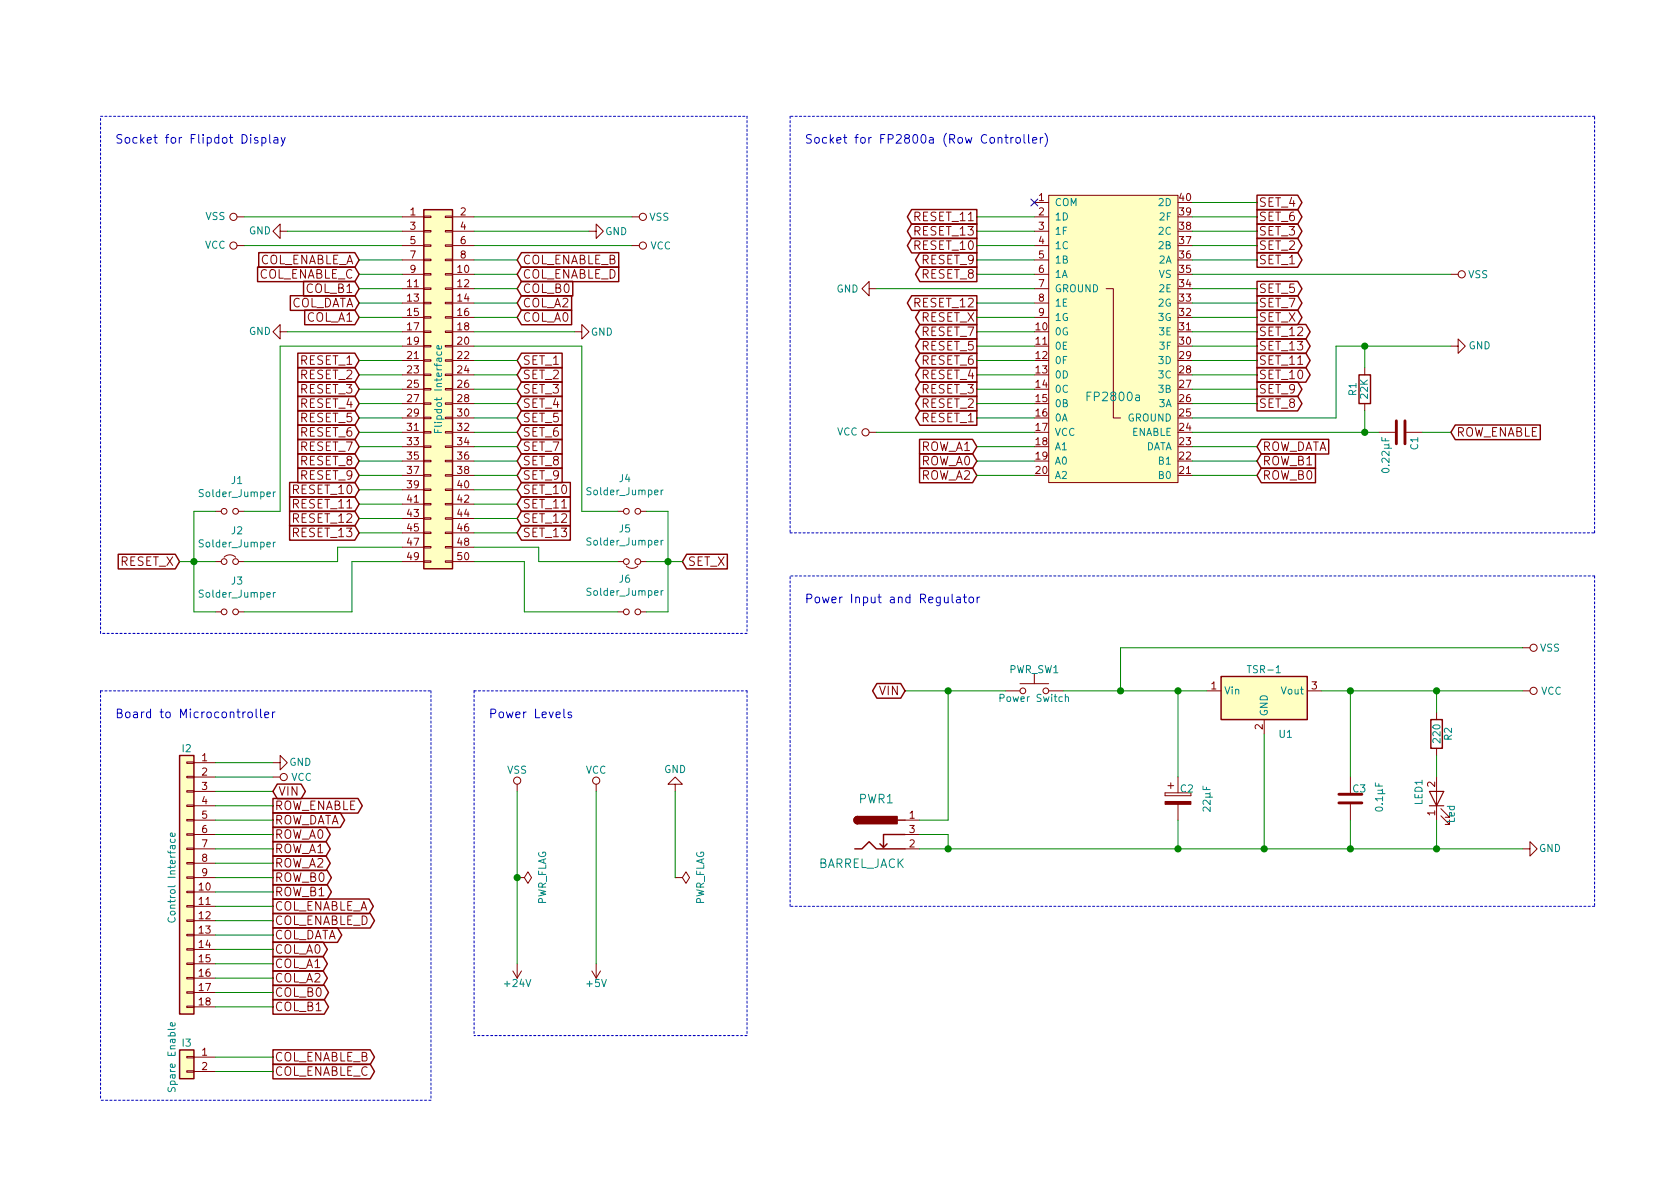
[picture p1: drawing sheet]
EESchema Schematic File Version 4
LIBS:Lawo 28x13 Interface-cache
EELAYER 26 0
EELAYER END
$Descr A4 11693 8268
encoding utf-8
Sheet 1 1
Title "Lawo 50pin Flip Dot Interface (FP2800a)"
Date "2019-06-23"
Rev "1.1.2"
Comp "Flip-The-Dot"
Comment1 "Robert Römer"
Comment2 "Interface to control Lawo flip dot matrixes with 50pin connectors and up to 28x14 dots each."
Comment3 ""
Comment4 ""
$EndDescr
$Comp
L Connector:Barrel_Jack PWR1
U 1 1
P 6100 5800
F 0 "PWR1" H 6100 6050 60  0000 C CNN
F 1 "BARREL_JACK" H 6000 5600 60  0000 C CNN
F 2 "Connect:BARREL_JACK" H 6100 5800 60  0001 C CNN
F 3 "" H 6100 5800 60  0000 C CNN
	1    6100 5800
	1    0    0    -1  
$EndComp
$Comp
L FP2800a:FP2800A IC1
U 1 1
P 7750 1650
F 0 "IC1" H 7750 2700 70  0001 C CNN
F 1 "FP2800a" H 7750 550 60  0000 C CNN
F 2 "w_pth_circuits:dil_40-600_socket" H 7750 1650 60  0001 C CNN
F 3 "http://pdf.datasheetcatalog.com/datasheets/320/500899_DS.pdf" H 7750 1650 60  0001 C CNN
	1    7750 1650
	1    0    0    -1  
$EndComp
NoConn ~ 7200 1400
$Comp
L power:GND #PWR01
U 1 1
P 1900 5300
F 0 "#PWR01" H 1900 5050 50  0001 C CNN
F 1 "GND" V 1900 5030 50  0000 L CNN
F 2 "" H 1900 5300 60  0000 C CNN
F 3 "" H 1900 5300 60  0000 C CNN
	1    1900 5300
	0    -1   -1   0   
$EndComp
$Comp
L power:GND #PWR02
U 1 1
P 6100 2000
F 0 "#PWR02" H 6100 1750 50  0001 C CNN
F 1 "GND" V 6100 1800 50  0000 C CNN
F 2 "" H 6100 2000 60  0000 C CNN
F 3 "" H 6100 2000 60  0000 C CNN
	1    6100 2000
	0    1    1    0   
$EndComp
Text Notes 800  5000 0    60   ~ 0
Board to Microcontroller
Text Notes 800  1000 0    60   ~ 0
Socket for Flipdot Display
Text Notes 5600 1000 0    60   ~ 0
Socket for FP2800a (Row Controller)
Text Notes 5600 4200 0    60   ~ 0
Power Input and Regulator
$Comp
L Connector:Conn_01x18 I2
U 1 1
P 1300 6100
F 0 "I2" H 1300 7000 50  0000 C CNN
F 1 "Control Interface" V 1400 6100 50  0000 C CNN
F 2 "Socket_Strips:Socket_Strip_Straight_1x18_Pitch2.54mm" V 1500 6100 60  0001 C CNN
F 3 "" H 1300 6100 60  0000 C CNN
	1    1300 6100
	-1   0    0    -1  
$EndComp
$Comp
L power:+5V #PWR03
U 1 1
P 4150 6700
F 0 "#PWR03" H 4150 6550 50  0001 C CNN
F 1 "+5V" H 4150 6840 50  0000 C CNN
F 2 "" H 4150 6700 60  0000 C CNN
F 3 "" H 4150 6700 60  0000 C CNN
	1    4150 6700
	-1   0    0    1   
$EndComp
$Comp
L power:GND #PWR04
U 1 1
P 2000 1600
F 0 "#PWR04" H 2000 1350 50  0001 C CNN
F 1 "GND" V 2000 1410 50  0000 C CNN
F 2 "" H 2000 1600 60  0000 C CNN
F 3 "" H 2000 1600 60  0000 C CNN
	1    2000 1600
	0    1    -1   0   
$EndComp
$Comp
L device:CP C2
U 1 1
P 8200 5550
F 0 "C2" H 8210 5620 50  0000 L CNN
F 1 "22μF" V 8400 5450 50  0000 L CNN
F 2 "Capacitors_THT:CP_Radial_D5.0mm_P2.50mm" H 8200 5550 60  0001 C CNN
F 3 "" H 8200 5550 60  0000 C CNN
	1    8200 5550
	1    0    0    -1  
$EndComp
$Comp
L Switch:SW_Push PWR_SW1
U 1 1
P 7200 4800
F 0 "PWR_SW1" H 7200 4950 50  0000 C CNN
F 1 "Power Switch" H 7200 4750 50  0000 C CNN
F 2 "Switch_GPTS_-_CW_Industires:SW_PUSH" H 7200 4800 50  0001 C CNN
F 3 "" H 7200 4800 50  0000 C CNN
	1    7200 4800
	1    0    0    -1  
$EndComp
Text GLabel 2500 2500 0    60   Input ~ 0
RESET_1
Text GLabel 2500 2600 0    60   Input ~ 0
RESET_2
Text GLabel 2500 2700 0    60   Input ~ 0
RESET_3
Text GLabel 2500 2800 0    60   Input ~ 0
RESET_4
Text GLabel 2500 2900 0    60   Input ~ 0
RESET_5
Text GLabel 2500 3000 0    60   Input ~ 0
RESET_6
Text GLabel 2500 3100 0    60   Input ~ 0
RESET_7
Text GLabel 2500 3200 0    60   Input ~ 0
RESET_8
Text GLabel 2500 3300 0    60   Input ~ 0
RESET_9
Text GLabel 2500 3400 0    60   Input ~ 0
RESET_10
Text GLabel 2500 3500 0    60   Input ~ 0
RESET_11
Text GLabel 2500 3600 0    60   Input ~ 0
RESET_12
Text GLabel 2500 3700 0    60   Input ~ 0
RESET_13
Text GLabel 3600 2500 2    60   Input ~ 0
SET_1
Text GLabel 3600 2600 2    60   Input ~ 0
SET_2
Text GLabel 3600 2700 2    60   Input ~ 0
SET_3
Text GLabel 3600 2800 2    60   Input ~ 0
SET_4
Text GLabel 3600 2900 2    60   Input ~ 0
SET_5
Text GLabel 3600 3000 2    60   Input ~ 0
SET_6
Text GLabel 3600 3100 2    60   Input ~ 0
SET_7
Text GLabel 3600 3200 2    60   Input ~ 0
SET_8
Text GLabel 3600 3300 2    60   Input ~ 0
SET_9
Text GLabel 3600 3400 2    60   Input ~ 0
SET_10
Text GLabel 3600 3500 2    60   Input ~ 0
SET_11
Text GLabel 3600 3600 2    60   Input ~ 0
SET_12
Text GLabel 3600 3700 2    60   Input ~ 0
SET_13
Text GLabel 6800 2900 0    60   Output ~ 0
RESET_1
Text GLabel 6800 2800 0    60   Output ~ 0
RESET_2
Text GLabel 6800 2700 0    60   Output ~ 0
RESET_3
Text GLabel 6800 2600 0    60   Output ~ 0
RESET_4
Text GLabel 6800 2400 0    60   Output ~ 0
RESET_5
Text GLabel 6800 2500 0    60   Output ~ 0
RESET_6
Text GLabel 6800 2300 0    60   Output ~ 0
RESET_7
Text GLabel 6800 1900 0    60   Output ~ 0
RESET_8
Text GLabel 6800 1800 0    60   Output ~ 0
RESET_9
Text GLabel 6800 1700 0    60   Output ~ 0
RESET_10
Text GLabel 6800 1500 0    60   Output ~ 0
RESET_11
Text GLabel 6800 2100 0    60   Output ~ 0
RESET_12
Text GLabel 6800 1600 0    60   Output ~ 0
RESET_13
Text GLabel 8750 2800 2    60   Output ~ 0
SET_8
Text GLabel 8750 2700 2    60   Output ~ 0
SET_9
Text GLabel 8750 2600 2    60   Output ~ 0
SET_10
Text GLabel 8750 2500 2    60   Output ~ 0
SET_11
Text GLabel 8750 2300 2    60   Output ~ 0
SET_12
Text GLabel 8750 2400 2    60   Output ~ 0
SET_13
Text GLabel 8750 2100 2    60   Output ~ 0
SET_7
Text GLabel 8750 1800 2    60   Output ~ 0
SET_1
Text GLabel 8750 1700 2    60   Output ~ 0
SET_2
Text GLabel 8750 1600 2    60   Output ~ 0
SET_3
Text GLabel 8750 1400 2    60   Output ~ 0
SET_4
Text GLabel 8750 2000 2    60   Output ~ 0
SET_5
Text GLabel 8750 1500 2    60   Output ~ 0
SET_6
Text GLabel 3600 2200 2    60   Input ~ 0
COL_A0
Text GLabel 3600 2100 2    60   Input ~ 0
COL_A2
Text GLabel 3600 2000 2    60   Input ~ 0
COL_B0
Text GLabel 2500 2200 0    60   Input ~ 0
COL_A1
Text GLabel 2500 2100 0    60   Input ~ 0
COL_DATA
Text GLabel 2500 2000 0    60   Input ~ 0
COL_B1
Text GLabel 2500 1800 0    60   Input ~ 0
COL_ENABLE_A
Text GLabel 1900 5900 2    60   Output ~ 0
ROW_A1
Text GLabel 1900 5800 2    60   Output ~ 0
ROW_A0
Text GLabel 1900 6000 2    60   Output ~ 0
ROW_A2
Text GLabel 1900 6100 2    60   Output ~ 0
ROW_B0
Text GLabel 1900 6200 2    60   Output ~ 0
ROW_B1
Text GLabel 1900 6600 2    60   Output ~ 0
COL_A0
Text GLabel 1900 6700 2    60   Output ~ 0
COL_A1
Text GLabel 1900 6800 2    60   Output ~ 0
COL_A2
Text GLabel 1900 6900 2    60   Output ~ 0
COL_B0
Text GLabel 1900 7000 2    60   Output ~ 0
COL_B1
Text GLabel 1900 5600 2    60   Output ~ 0
ROW_ENABLE
Text GLabel 1900 5700 2    60   Output ~ 0
ROW_DATA
Text GLabel 8750 3100 2    60   Input ~ 0
ROW_DATA
Text GLabel 8750 3200 2    60   Input ~ 0
ROW_B1
Text GLabel 8750 3300 2    60   Input ~ 0
ROW_B0
Text GLabel 6800 3300 0    60   Input ~ 0
ROW_A2
Text GLabel 6800 3200 0    60   Input ~ 0
ROW_A0
Text GLabel 6800 3100 0    60   Input ~ 0
ROW_A1
Text GLabel 10100 3000 2    60   Input ~ 0
ROW_ENABLE
$Comp
L device:C C3
U 1 1
P 9400 5550
F 0 "C3" H 9410 5620 50  0000 L CNN
F 1 "0.1μF" V 9600 5450 50  0000 L CNN
F 2 "Capacitors_THT:C_Disc_D3.4mm_W2.1mm_P2.50mm" H 9400 5550 60  0001 C CNN
F 3 "" H 9400 5550 60  0000 C CNN
	1    9400 5550
	1    0    0    -1  
$EndComp
$Comp
L power:PWR_FLAG #FLG05
U 1 1
P 3600 6100
F 0 "#FLG05" H 3600 6195 50  0001 C CNN
F 1 "PWR_FLAG" H 3600 6280 50  0000 C CNN
F 2 "" H 3600 6100 50  0000 C CNN
F 3 "" H 3600 6100 50  0000 C CNN
	1    3600 6100
	0    1    1    0   
$EndComp
$Comp
L device:R R2
U 1 1
P 10000 5100
F 0 "R2" V 10080 5100 50  0000 C CNN
F 1 "220" V 10000 5100 50  0000 C CNN
F 2 "Resistors_THT:R_Axial_DIN0207_L6.3mm_D2.5mm_P7.62mm_Horizontal" V 9930 5100 50  0001 C CNN
F 3 "" H 10000 5100 50  0000 C CNN
	1    10000 5100
	1    0    0    -1  
$EndComp
$Comp
L device:LED LED1
U 1 1
P 10000 5550
F 0 "LED1" H 9950 5675 50  0000 L CNN
F 1 "Led" H 9825 5450 50  0000 L CNN
F 2 "LEDs:LED_D5.0mm" V 10000 5550 50  0001 C CNN
F 3 "" V 10000 5550 50  0000 C CNN
	1    10000 5550
	0    -1   -1   0   
$EndComp
Text GLabel 3600 1900 2    60   Input ~ 0
COL_ENABLE_D
Text GLabel 1900 6500 2    60   Output ~ 0
COL_DATA
$Comp
L dc-dc:TSR_1-2450 U1
U 1 1
P 8800 4900
F 0 "U1" H 8950 4700 50  0000 C CNN
F 1 "TSR-1" H 8800 5150 50  0000 C CNN
F 2 "Converters_DCDC_ACDC:DCDC-Conv_TRACO_TSR-1" H 8800 5250 60  0001 C CNN
F 3 "" H 8850 4950 60  0000 C CNN
	1    8800 4900
	1    0    0    -1  
$EndComp
Text GLabel 1900 6300 2    60   Output ~ 0
COL_ENABLE_A
Text GLabel 1900 6400 2    60   Output ~ 0
COL_ENABLE_D
$Comp
L device:R R1
U 1 1
P 9500 2700
F 0 "R1" V 9580 2700 50  0000 C CNN
F 1 "22K" V 9500 2700 50  0000 C CNN
F 2 "Resistors_THT:R_Axial_DIN0207_L6.3mm_D2.5mm_P7.62mm_Horizontal" V 9430 2700 50  0001 C CNN
F 3 "" H 9500 2700 50  0000 C CNN
	1    9500 2700
	-1   0    0    1   
$EndComp
$Comp
L device:C C1
U 1 1
P 9750 3000
F 0 "C1" H 9775 3100 50  0000 L CNN
F 1 "0.22μF" H 9775 2900 50  0000 L CNN
F 2 "Capacitors_THT:C_Disc_D3.4mm_W2.1mm_P2.50mm" H 9788 2850 50  0001 C CNN
F 3 "" H 9750 3000 50  0000 C CNN
	1    9750 3000
	0    1    1    0   
$EndComp
$Comp
L power:GND #PWR06
U 1 1
P 4100 1600
F 0 "#PWR06" H 4100 1350 50  0001 C CNN
F 1 "GND" V 4100 1410 50  0000 C CNN
F 2 "" H 4100 1600 60  0000 C CNN
F 3 "" H 4100 1600 60  0000 C CNN
	1    4100 1600
	0    -1   1    0   
$EndComp
$Comp
L power:GND #PWR07
U 1 1
P 4000 2300
F 0 "#PWR07" H 4000 2050 50  0001 C CNN
F 1 "GND" V 4000 2110 50  0000 C CNN
F 2 "" H 4000 2300 60  0000 C CNN
F 3 "" H 4000 2300 60  0000 C CNN
	1    4000 2300
	0    -1   1    0   
$EndComp
$Comp
L power:GND #PWR08
U 1 1
P 2000 2300
F 0 "#PWR08" H 2000 2050 50  0001 C CNN
F 1 "GND" V 2000 2110 50  0000 C CNN
F 2 "" H 2000 2300 60  0000 C CNN
F 3 "" H 2000 2300 60  0000 C CNN
	1    2000 2300
	0    1    -1   0   
$EndComp
$Comp
L power:VSS #PWR09
U 1 1
P 10100 1900
F 0 "#PWR09" H 10100 1750 50  0001 C CNN
F 1 "VSS" V 10100 2090 50  0000 C CNN
F 2 "" H 10100 1900 50  0000 C CNN
F 3 "" H 10100 1900 50  0000 C CNN
	1    10100 1900
	0    1    1    0   
$EndComp
$Comp
L power:VSS #PWR010
U 1 1
P 4400 1500
F 0 "#PWR010" H 4400 1350 50  0001 C CNN
F 1 "VSS" V 4400 1690 50  0000 C CNN
F 2 "" H 4400 1500 50  0000 C CNN
F 3 "" H 4400 1500 50  0000 C CNN
	1    4400 1500
	0    1    1    0   
$EndComp
$Comp
L power:VSS #PWR011
U 1 1
P 1700 1500
F 0 "#PWR011" H 1700 1350 50  0001 C CNN
F 1 "VSS" V 1700 1700 50  0000 C CNN
F 2 "" H 1700 1500 50  0000 C CNN
F 3 "" H 1700 1500 50  0000 C CNN
	1    1700 1500
	0    -1   -1   0   
$EndComp
$Comp
L power:+24V #PWR012
U 1 1
P 3600 6700
F 0 "#PWR012" H 3600 6550 50  0001 C CNN
F 1 "+24V" H 3600 6840 50  0000 C CNN
F 2 "" H 3600 6700 50  0000 C CNN
F 3 "" H 3600 6700 50  0000 C CNN
	1    3600 6700
	-1   0    0    1   
$EndComp
$Comp
L power:VSS #PWR013
U 1 1
P 3600 5500
F 0 "#PWR013" H 3600 5350 50  0001 C CNN
F 1 "VSS" H 3600 5650 50  0000 C CNN
F 2 "" H 3600 5500 50  0000 C CNN
F 3 "" H 3600 5500 50  0000 C CNN
	1    3600 5500
	1    0    0    -1  
$EndComp
$Comp
L power:VCC #PWR014
U 1 1
P 4150 5500
F 0 "#PWR014" H 4150 5350 50  0001 C CNN
F 1 "VCC" H 4150 5650 50  0000 C CNN
F 2 "" H 4150 5500 50  0000 C CNN
F 3 "" H 4150 5500 50  0000 C CNN
	1    4150 5500
	1    0    0    -1  
$EndComp
$Comp
L power:GND #PWR015
U 1 1
P 4700 5500
F 0 "#PWR015" H 4700 5250 50  0001 C CNN
F 1 "GND" H 4700 5350 50  0000 C CNN
F 2 "" H 4700 5500 50  0000 C CNN
F 3 "" H 4700 5500 50  0000 C CNN
	1    4700 5500
	-1   0    0    1   
$EndComp
$Comp
L power:PWR_FLAG #FLG016
U 1 1
P 4700 6100
F 0 "#FLG016" H 4700 6195 50  0001 C CNN
F 1 "PWR_FLAG" H 4700 6280 50  0000 C CNN
F 2 "" H 4700 6100 50  0000 C CNN
F 3 "" H 4700 6100 50  0000 C CNN
	1    4700 6100
	0    1    1    0   
$EndComp
Connection ~ 8800 5900
Wire Wire Line
	3300 1900 3600 1900
Connection ~ 9400 4800
Wire Wire Line
	9400 5400 9400 4800
Wire Wire Line
	6400 5900 6600 5900
Connection ~ 10000 4800
Wire Wire Line
	10000 4800 10000 4950
Wire Wire Line
	9200 4800 9400 4800
Connection ~ 8200 5900
Wire Wire Line
	8200 5900 8200 5700
Connection ~ 8200 4800
Wire Wire Line
	8200 4800 8200 5400
Wire Wire Line
	2800 1800 2500 1800
Wire Wire Line
	8300 3100 8750 3100
Wire Wire Line
	8750 3200 8300 3200
Wire Wire Line
	8300 3300 8750 3300
Wire Wire Line
	6800 3300 7200 3300
Wire Wire Line
	7200 3200 6800 3200
Wire Wire Line
	6800 3100 7200 3100
Wire Wire Line
	3300 2200 3600 2200
Wire Wire Line
	3600 2100 3300 2100
Wire Wire Line
	3300 2000 3600 2000
Wire Wire Line
	2800 2000 2500 2000
Wire Wire Line
	2500 2100 2800 2100
Wire Wire Line
	2800 2200 2500 2200
Wire Notes Line
	700  4800 3000 4800
Wire Wire Line
	3300 1500 4400 1500
Wire Wire Line
	3300 1700 4400 1700
Wire Wire Line
	2800 3700 2500 3700
Wire Wire Line
	2500 3600 2800 3600
Wire Wire Line
	2800 3500 2500 3500
Wire Wire Line
	2500 3400 2800 3400
Wire Wire Line
	2800 3300 2500 3300
Wire Wire Line
	2500 3200 2800 3200
Wire Wire Line
	2800 3100 2500 3100
Wire Wire Line
	2800 3000 2500 3000
Wire Wire Line
	2500 2900 2800 2900
Wire Wire Line
	2800 2800 2500 2800
Wire Wire Line
	2500 2700 2800 2700
Wire Wire Line
	2500 2600 2800 2600
Wire Wire Line
	2500 2500 2800 2500
Wire Wire Line
	3600 3700 3300 3700
Wire Wire Line
	3300 3600 3600 3600
Wire Wire Line
	3600 3500 3300 3500
Wire Wire Line
	3300 3400 3600 3400
Wire Wire Line
	3600 3300 3300 3300
Wire Wire Line
	3300 3200 3600 3200
Wire Wire Line
	3600 3100 3300 3100
Wire Wire Line
	3300 3000 3600 3000
Wire Wire Line
	3600 2900 3300 2900
Wire Wire Line
	3300 2800 3600 2800
Wire Wire Line
	3600 2700 3300 2700
Wire Wire Line
	3300 2600 3600 2600
Wire Wire Line
	3600 2500 3300 2500
Wire Wire Line
	6800 2900 7200 2900
Wire Wire Line
	6800 2800 7200 2800
Wire Wire Line
	6800 2700 7200 2700
Wire Wire Line
	6800 2600 7200 2600
Wire Wire Line
	6800 2500 7200 2500
Wire Wire Line
	6800 2400 7200 2400
Wire Wire Line
	6800 2300 7200 2300
Wire Wire Line
	6800 2100 7200 2100
Wire Wire Line
	6800 1900 7200 1900
Wire Wire Line
	6800 1800 7200 1800
Wire Wire Line
	6800 1700 7200 1700
Wire Wire Line
	6800 1600 7200 1600
Wire Wire Line
	6800 1500 7200 1500
Wire Wire Line
	8300 1400 8750 1400
Wire Wire Line
	8300 2800 8750 2800
Wire Wire Line
	8300 2700 8750 2700
Wire Wire Line
	8300 2600 8750 2600
Wire Wire Line
	8300 2500 8750 2500
Wire Wire Line
	8750 2300 8300 2300
Wire Wire Line
	8300 2400 8750 2400
Wire Wire Line
	8750 1800 8300 1800
Wire Wire Line
	8300 1700 8750 1700
Wire Wire Line
	8300 1600 8750 1600
Wire Wire Line
	8300 2000 8750 2000
Wire Wire Line
	8300 1500 8750 1500
Wire Wire Line
	7800 4500 10600 4500
Wire Wire Line
	9400 5900 9400 5700
Connection ~ 9400 5900
Wire Wire Line
	7800 4500 7800 4800
Wire Wire Line
	1900 7000 1500 7000
Wire Wire Line
	1500 6900 1900 6900
Wire Wire Line
	1900 6800 1500 6800
Wire Wire Line
	1500 6700 1900 6700
Wire Wire Line
	1900 6600 1500 6600
Wire Wire Line
	1500 6500 1900 6500
Wire Wire Line
	1900 6400 1500 6400
Wire Wire Line
	1500 6300 1900 6300
Wire Wire Line
	1900 6200 1500 6200
Wire Wire Line
	1500 6100 1900 6100
Wire Wire Line
	1900 6000 1500 6000
Wire Wire Line
	1500 5900 1900 5900
Wire Wire Line
	1900 5800 1500 5800
Wire Wire Line
	1500 5700 1900 5700
Wire Wire Line
	1900 5600 1500 5600
Wire Wire Line
	1500 5500 1900 5500
Wire Wire Line
	1900 5400 1500 5400
Wire Wire Line
	1500 5300 1900 5300
Wire Wire Line
	8300 2900 9300 2900
Wire Wire Line
	9300 2900 9300 2400
Wire Notes Line
	11100 4000 5500 4000
Wire Notes Line
	5200 800  5200 4400
Wire Notes Line
	700  4400 700  800 
Wire Wire Line
	8300 1900 10100 1900
Wire Wire Line
	6600 5700 6400 5700
Wire Wire Line
	6400 5800 6600 5800
Wire Wire Line
	6600 5800 6600 5900
Connection ~ 6600 5900
Wire Wire Line
	6300 4800 6600 4800
Wire Wire Line
	1700 1700 2800 1700
Wire Wire Line
	2000 2300 2800 2300
Wire Wire Line
	3300 2300 4000 2300
Wire Wire Line
	2000 1600 2800 1600
Wire Wire Line
	2800 1500 1700 1500
Wire Wire Line
	8750 2100 8300 2100
Wire Wire Line
	3600 5500 3600 6100
Connection ~ 3600 6100
Wire Wire Line
	4700 6100 4700 5500
Wire Notes Line
	3300 4800 3300 7200
Text Notes 3400 5000 0    60   ~ 0
Power Levels
$Comp
L power:VCC #PWR017
U 1 1
P 1900 5400
F 0 "#PWR017" H 1900 5250 50  0001 C CNN
F 1 "VCC" V 1900 5600 50  0000 C CNN
F 2 "" H 1900 5400 50  0000 C CNN
F 3 "" H 1900 5400 50  0000 C CNN
	1    1900 5400
	0    1    1    0   
$EndComp
$Comp
L power:VCC #PWR018
U 1 1
P 4400 1700
F 0 "#PWR018" H 4400 1550 50  0001 C CNN
F 1 "VCC" V 4400 1900 50  0000 C CNN
F 2 "" H 4400 1700 50  0000 C CNN
F 3 "" H 4400 1700 50  0000 C CNN
	1    4400 1700
	0    1    1    0   
$EndComp
$Comp
L power:VCC #PWR019
U 1 1
P 1700 1700
F 0 "#PWR019" H 1700 1550 50  0001 C CNN
F 1 "VCC" V 1700 1900 50  0000 C CNN
F 2 "" H 1700 1700 50  0000 C CNN
F 3 "" H 1700 1700 50  0000 C CNN
	1    1700 1700
	0    -1   -1   0   
$EndComp
Wire Wire Line
	8800 5100 8800 5900
$Comp
L power:VCC #PWR020
U 1 1
P 6100 3000
F 0 "#PWR020" H 6100 2850 50  0001 C CNN
F 1 "VCC" V 6100 3200 50  0000 C CNN
F 2 "" H 6100 3000 50  0000 C CNN
F 3 "" H 6100 3000 50  0000 C CNN
	1    6100 3000
	0    -1   -1   0   
$EndComp
Wire Wire Line
	6100 2000 7200 2000
Wire Wire Line
	7200 3000 6100 3000
Wire Wire Line
	6600 4800 6600 5700
Text GLabel 1900 5500 2    60   BiDi ~ 0
VIN
Text GLabel 6300 4800 0    60   BiDi ~ 0
VIN
$Comp
L power:VSS #PWR021
U 1 1
P 10600 4500
F 0 "#PWR021" H 10600 4350 50  0001 C CNN
F 1 "VSS" V 10600 4690 50  0000 C CNN
F 2 "" H 10600 4500 50  0000 C CNN
F 3 "" H 10600 4500 50  0000 C CNN
	1    10600 4500
	0    1    1    0   
$EndComp
$Comp
L power:VCC #PWR022
U 1 1
P 10600 4800
F 0 "#PWR022" H 10600 4650 50  0001 C CNN
F 1 "VCC" V 10600 5000 50  0000 C CNN
F 2 "" H 10600 4800 50  0000 C CNN
F 3 "" H 10600 4800 50  0000 C CNN
	1    10600 4800
	0    1    1    0   
$EndComp
$Comp
L power:GND #PWR023
U 1 1
P 10600 5900
F 0 "#PWR023" H 10600 5650 50  0001 C CNN
F 1 "GND" V 10600 5710 50  0000 C CNN
F 2 "" H 10600 5900 60  0000 C CNN
F 3 "" H 10600 5900 60  0000 C CNN
	1    10600 5900
	0    -1   -1   0   
$EndComp
Wire Notes Line
	11100 6300 5500 6300
Wire Notes Line
	11100 4000 11100 6300
Wire Notes Line
	5500 6300 5500 4000
Wire Notes Line
	5500 800  5500 3700
Wire Notes Line
	11100 3700 11100 800 
Wire Notes Line
	11100 800  5500 800 
Wire Notes Line
	5500 3700 11100 3700
$Comp
L power:GND #PWR024
U 1 1
P 10100 2400
F 0 "#PWR024" H 10100 2150 50  0001 C CNN
F 1 "GND" V 10100 2200 50  0000 C CNN
F 2 "" H 10100 2400 60  0000 C CNN
F 3 "" H 10100 2400 60  0000 C CNN
	1    10100 2400
	0    -1   -1   0   
$EndComp
Wire Wire Line
	8800 5900 9400 5900
Wire Wire Line
	9400 4800 10000 4800
Wire Wire Line
	10000 4800 10600 4800
Wire Wire Line
	8200 5900 8800 5900
Wire Wire Line
	8200 4800 8400 4800
Wire Wire Line
	7800 4800 8200 4800
Wire Wire Line
	6600 5900 8200 5900
Wire Wire Line
	3600 6100 3600 6700
Text GLabel 8750 2200 2    60   Output ~ 0
SET_X
Wire Wire Line
	8300 2200 8750 2200
Text GLabel 6800 2200 0    60   Output ~ 0
RESET_X
Wire Wire Line
	6800 2200 7200 2200
Text GLabel 4750 3900 2    60   Input ~ 0
SET_X
$Comp
L device:Jumper_NO_Small J5
U 1 1
P 4400 3900
F 0 "J5" H 4450 3675 50  0000 C CNN
F 1 "Solder_Jumper" H 4450 3766 50  0000 C CNN
F 2 "Jumper:SolderJumper-2_P1.3mm_Open_TrianglePad1.0x1.5mm" H 4400 3900 50  0001 C CNN
F 3 "~" H 4400 3900 50  0001 C CNN
	1    4400 3900
	-1   0    0    1   
$EndComp
$Comp
L device:Jumper_NO_Small J6
U 1 1
P 4400 4250
F 0 "J6" H 4450 4025 50  0000 C CNN
F 1 "Solder_Jumper" H 4450 4116 50  0000 C CNN
F 2 "Jumper:SolderJumper-2_P1.3mm_Open_TrianglePad1.0x1.5mm" H 4400 4250 50  0001 C CNN
F 3 "~" H 4400 4250 50  0001 C CNN
	1    4400 4250
	-1   0    0    1   
$EndComp
$Comp
L device:Jumper_NO_Small J4
U 1 1
P 4400 3550
F 0 "J4" H 4450 3325 50  0000 C CNN
F 1 "Solder_Jumper" H 4450 3416 50  0000 C CNN
F 2 "Jumper:SolderJumper-2_P1.3mm_Open_TrianglePad1.0x1.5mm" H 4400 3550 50  0001 C CNN
F 3 "~" H 4400 3550 50  0001 C CNN
	1    4400 3550
	-1   0    0    1   
$EndComp
Wire Wire Line
	4650 4250 4650 3900
Connection ~ 4650 3900
Wire Wire Line
	4650 3900 4650 3550
Wire Wire Line
	4650 3900 4750 3900
Wire Wire Line
	3750 3900 3750 3800
Wire Wire Line
	3750 3800 3300 3800
Wire Wire Line
	3300 3900 3650 3900
Wire Wire Line
	3650 3900 3650 4250
Wire Wire Line
	3300 2400 4050 2400
Wire Wire Line
	4050 2400 4050 3550
Text GLabel 1250 3900 0    60   Input ~ 0
RESET_X
$Comp
L device:Jumper_NO_Small J3
U 1 1
P 1600 4250
F 0 "J3" H 1650 4467 50  0000 C CNN
F 1 "Solder_Jumper" H 1650 4376 50  0000 C CNN
F 2 "Jumper:SolderJumper-2_P1.3mm_Open_TrianglePad1.0x1.5mm" H 1600 4250 50  0001 C CNN
F 3 "~" H 1600 4250 50  0001 C CNN
	1    1600 4250
	1    0    0    -1  
$EndComp
$Comp
L device:Jumper_NO_Small J1
U 1 1
P 1600 3550
F 0 "J1" H 1650 3767 50  0000 C CNN
F 1 "Solder_Jumper" H 1650 3676 50  0000 C CNN
F 2 "Jumper:SolderJumper-2_P1.3mm_Open_TrianglePad1.0x1.5mm" H 1600 3550 50  0001 C CNN
F 3 "~" H 1600 3550 50  0001 C CNN
	1    1600 3550
	1    0    0    -1  
$EndComp
$Comp
L device:Jumper_NO_Small J2
U 1 1
P 1600 3900
F 0 "J2" H 1650 4117 50  0000 C CNN
F 1 "Solder_Jumper" H 1650 4026 50  0000 C CNN
F 2 "Jumper:SolderJumper-2_P1.3mm_Open_TrianglePad1.0x1.5mm" H 1600 3900 50  0001 C CNN
F 3 "~" H 1600 3900 50  0001 C CNN
	1    1600 3900
	1    0    0    -1  
$EndComp
Wire Wire Line
	1350 4250 1350 3900
Wire Wire Line
	2800 2400 1950 2400
Wire Wire Line
	1950 2400 1950 3550
Wire Wire Line
	2450 4250 2450 3900
Wire Wire Line
	2450 3900 2800 3900
Wire Wire Line
	2800 3800 2350 3800
Wire Wire Line
	2350 3800 2350 3900
Wire Notes Line
	700  800  5200 800 
Wire Notes Line
	5200 4400 700  4400
Wire Notes Line
	5200 4800 5200 7200
Wire Notes Line
	3300 4800 5200 4800
Wire Notes Line
	5200 7200 3300 7200
$Comp
L Connector:Conn_02x25_Odd_Even I1
U 1 1
P 3000 2700
F 0 "I1" H 3000 4000 50  0001 C CNN
F 1 "Flipdot Interface" V 3050 2700 50  0000 C CNN
F 2 "w_conn_strip_with_levers:psl_50_25x2_strip_with_levers" H 3000 1950 60  0001 C CNN
F 3 "" H 3000 1950 60  0000 C CNN
	1    3000 2700
	1    0    0    -1  
$EndComp
Wire Wire Line
	4150 5500 4150 6700
Wire Wire Line
	4050 3550 4300 3550
Wire Wire Line
	4500 3550 4650 3550
Wire Wire Line
	4650 4250 4500 4250
Wire Wire Line
	4300 4250 3650 4250
Wire Wire Line
	3750 3900 4300 3900
Wire Wire Line
	4500 3900 4650 3900
Wire Wire Line
	1250 3900 1350 3900
Connection ~ 1350 3900
Wire Wire Line
	1350 3900 1350 3550
Wire Wire Line
	1500 3900 1350 3900
Wire Wire Line
	1350 3550 1500 3550
Wire Wire Line
	1700 3900 2350 3900
Wire Wire Line
	2450 4250 1700 4250
Wire Wire Line
	1500 4250 1350 4250
Wire Wire Line
	1950 3550 1700 3550
Wire Wire Line
	9300 2400 9500 2400
Connection ~ 9500 2400
Wire Wire Line
	9500 2400 9500 2550
Wire Wire Line
	9600 3000 9500 3000
Wire Wire Line
	9500 3000 9500 2850
Wire Wire Line
	8300 3000 9500 3000
Connection ~ 9500 3000
Wire Wire Line
	9900 3000 10100 3000
Wire Wire Line
	9500 2400 10100 2400
Wire Wire Line
	9400 5900 10000 5900
Wire Wire Line
	10000 5700 10000 5900
Connection ~ 10000 5900
Wire Wire Line
	10000 5900 10600 5900
Wire Wire Line
	10000 5250 10000 5400
Wire Wire Line
	6600 4800 7000 4800
Connection ~ 6600 4800
Wire Wire Line
	7400 4800 7800 4800
Connection ~ 7800 4800
Text GLabel 3600 1800 2    60   Input ~ 0
COL_ENABLE_B
Text GLabel 2500 1900 0    60   Input ~ 0
COL_ENABLE_C
Wire Wire Line
	2500 1900 2800 1900
Wire Wire Line
	3300 1800 3600 1800
$Comp
L Connector:Conn_01x02 I3
U 1 1
P 1300 7350
F 0 "I3" H 1300 7450 50  0000 C CNN
F 1 "Spare Enable" V 1400 7350 50  0000 C CNN
F 2 "Socket_Strips:Socket_Strip_Straight_1x02_Pitch2.54mm" V 1500 7350 60  0001 C CNN
F 3 "" H 1300 7350 60  0000 C CNN
	1    1300 7350
	-1   0    0    -1  
$EndComp
Text GLabel 1900 7350 2    60   Output ~ 0
COL_ENABLE_B
Text GLabel 1900 7450 2    60   Output ~ 0
COL_ENABLE_C
Wire Wire Line
	1900 7450 1500 7450
Wire Wire Line
	1500 7350 1900 7350
Wire Notes Line
	3000 7650 700  7650
Wire Notes Line
	700  4800 700  7650
Wire Notes Line
	3000 4800 3000 7650
Wire Wire Line
	3300 1600 4100 1600
$EndSCHEMATC
